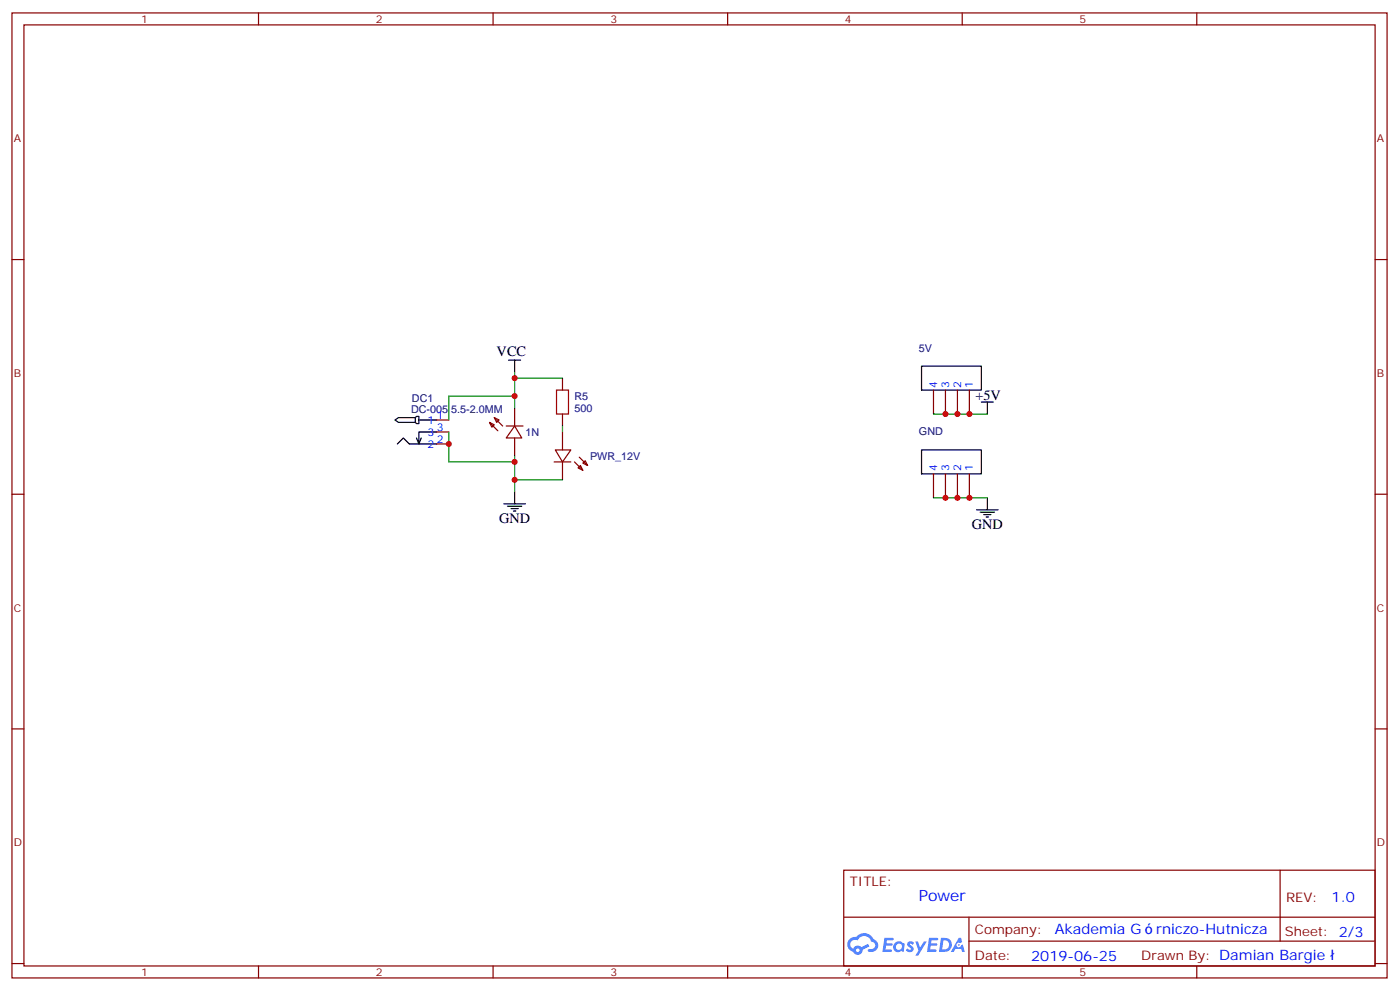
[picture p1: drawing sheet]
<svg xmlns="http://www.w3.org/2000/svg" width="413mm" height="292mm" viewBox="0 0 413 292" stroke-linecap="round" stroke-linejoin="round" font-family="sans-serif">
<g fill="none" stroke="#870000" stroke-width=".35">
<path d="M3.5 3.8h405.4v284.3h-405.4zM7.1 7.3h398.2v277.3h-398.2zM76.2 3.8v3.5M145.3 3.8v3.5M214.5 3.8v3.5M283.6 3.8v3.5M352.8 3.8v3.5M3.5 76.5h3.6M405.3 76.5h3.6M3.5 145.6h3.6M405.3 145.6h3.6M3.5 214.8h3.6"/>
<path d="M405.3 214.8h3.6M248.7 256.4h156.6v28.2h-156.6zM377.3 256.4v20.9M248.7 270.2h156.5M285.6 277.3h119.6M285.6 270.2v14.2M3.5 283.9h3.6M76.2 284.6v3.5M145.3 284.6v3.5M214.5 284.6v3.5M283.6 284.6v3.5M352.8 284.6v3.5"/>
<path d="M405.3 283.9h3.6"/>
</g>
<g fill="#5487ff">
<path d="M267.7 277.6a1.22 1.22 0 0 1 1.7 .2l-.4 .6a.47 .47 0 0 0-.3-.4 .47 .47 0 0 0-.5 .2l.1 .2a1.14 1.14 0 0 1 .8 1.8 1.14 1.14 0 0 1-1.9 0l-.2-.2 .5-.6 .7 .5a.29 .29 0 0 0 .3-.3 .29 .29 0 0 0-.2-.3 1.04 1.04 0 0 1-.6-1.7z"/>
<path d="M260.7 276.3h2.4l.3 .2-.2 .5-1.8 .1-.1 .8h1.5l.3 .4-.3 .4h-1.6l-.2 1.1h1.7l.2 .3-.2 .3-2.6 .1z"/>
<path d="M273.8 276.3h2.4l.3 .2-.1 .5-1.8 .1-.2 .8h1.6l.3 .4-.4 .4h-1.6l-.1 1.1h1.7l.2 .3-.2 .3-2.6 .1z"/>
<path d="M282.6 276.3h.7l.3 1.3-.6 .3a.69 .69 0 0 0-1 .3 .69 .69 0 0 0 .4 .9 .69 .69 0 0 0 .9-.6l.5-.2 .6 2.2h-.8l-.2-.9h-1.8l-.5 .9h-.8z"/>
<path d="M269.8 277.4h.8l.6 1.8 1.1-1.8h.9l-2.6 4.2h-.8l.9-1.5z"/>
<path d="M277.4 276.3l-.6 4.2h1.3a2.11 2.11 0 0 0 2.5-2.1 2.11 2.11 0 0 0-2.5-2.1zM278.1 277.1a1.39 1.39 0 0 1 1.7 1.4 1.39 1.39 0 0 1-1.8 1.3h-.3z"/>
<path d="M263.7 277.9a1.54 1.54 0 0 0-.1 2.2 1.54 1.54 0 0 0 2.2 .1l.6 .3 .3-2.3-.2-.3h-.4a1.49 1.49 0 0 0-2.4 0zM264 278.9a.94 .94 0 0 1 1.8 0 .94 .94 0 0 1-1.8 0z"/>
<path d="M250.4 276.7a2.18 2.18 0 0 0 1.1 3.7 1.44 1.44 0 0 0 1.6 .9 1.44 1.44 0 0 0 1.2-1.4l2-1.1-.5-.7-1.9 1a1.47 1.47 0 0 0-2.4 .4 1.39 1.39 0 0 1-.7-1.9 1.39 1.39 0 0 1 2-.5 2.12 2.12 0 0 1 2.2-1.3 2.12 2.12 0 0 1 1.9 1.7 1.14 1.14 0 0 1 1.1 1.4 1.14 1.14 0 0 1-1.7 .7 .43 .43 0 0 0-.5 .4 .43 .43 0 0 0 .4 .5 1.98 1.98 0 0 0 2.5-1.2 1.98 1.98 0 0 0-1.2-2.6 3.1 3.1 0 0 0-5.3-.6l-.9 .1zM252.3 280a.55 .55 0 0 1 1.1 0 .55 .55 0 0 1-1.1 0z"/>
<circle cx="282.6" cy="278.4" r=".26"/>
</g>
<path d="M164 114.9h3.6v7.1h-3.6z" fill="none" stroke="#a10000" stroke-width=".35"/>
<g fill="none" stroke="#870000" stroke-width=".35">
<path d="M165.8 111.4v3.5M275.2 114.9v7.1M278.7 114.9v7.1M282.2 114.9v7.1M285.8 114.9v7.1M128.8 130.8h3.5M128.8 127.3h3.5M128.8 123.8h3.5M144.3 124.5l1.4 .7-.7 .7zM144.3 124.5l2.5 2.4M145.7 123l1.4 .8-.7 .7zM145.7 123l2.5 2.5"/>
<path d="M149.2 125.5h5M151.7 125.5l2.1 3.5h-4.6zM151.7 120.2v5.3M151.7 129v5.3M163.3 136.1h5M163.7 132.6h4.6l-2.5 3.5zM165.8 122v3.5M165.8 127.3v5.3M165.8 136.1v5.3M169.3 136.1l2.5 2.5M170.4 137.9l.7-.7 .7 1.4zM170.7 134.7l2.5 2.5"/>
<path d="M171.8 136.5l.7-.8 .7 1.5zM275.2 139.6v7.1M278.7 139.6v7.1M282.2 139.6v7.1M285.8 139.6v7.1"/>
</g>
<g fill="none" stroke="#000" stroke-width=".35">
<path d="M149.9 106.1h3.6M151.7 106.1v3.5M271.6 107.9h17.7v7h-17.7zM289.3 118.5h3.5M291 118.5v3.5M116.4 123.8l1.1-.8h4.9v1.5h-4.9zM117.1 130.8l1.8-1.8 1.7 1.8h8.2M122.4 123l.4-.3h.7v2.1h-.7l-.4-.3M123.5 123.8h5.3M124.2 129l-.7 1.8M128.8 127.3h-5.3v3.5l-.7-1.8M271.6 132.6h17.7v7h-17.7z"/>
<path d="M148.5 148.4h6.4M149.6 149.2h4.2M150.6 149.9h2.2M151.3 150.6h.7M151.7 144.9v3.5M287.9 150.2h6.3M288.9 150.9h4.3M290 151.6h2.1M290.7 152.3h.7M291 146.7v3.5"/>
</g>
<path d="M151.7 109.6v7.1h-19.4v7.1M151.7 111.4h14.1M151.7 116.7v3.5M132.3 127.3v8.8h19.4v5.3h14.1M151.7 134.3v1.8M165.8 125.5v1.8M275.2 122h15.8M151.7 141.4v3.5M275.2 146.7h15.8" fill="none" stroke="#008700" stroke-width=".35"/>
<g fill="#c00">
<circle cx="151.7" cy="136.1" r=".88"/>
<circle cx="151.7" cy="111.4" r=".88"/>
<circle cx="285.8" cy="146.7" r=".88"/>
<circle cx="282.2" cy="146.7" r=".88"/>
<circle cx="278.7" cy="146.7" r=".88"/>
<circle cx="278.7" cy="122" r=".88"/>
<circle cx="282.2" cy="122" r=".88"/>
<circle cx="285.8" cy="122" r=".88"/>
<circle cx="151.7" cy="116.7" r=".88"/>
<circle cx="151.7" cy="141.4" r=".88"/>
<circle cx="132.3" cy="130.8" r=".88"/>
</g>
<text font-size="4.6" fill="#00f" x="270.8" y="265.4">Power</text>
<g font-size="4.2">
<text x="146.4" y="105">VCC</text>
<text x="287.5" y="117.8">+5V</text>
<text x="147.1" y="154.1">GND</text>
<text x="286.5" y="155.9">GND</text>
</g>
<g font-size="4.2" fill="#00f">
<text x="392.5" y="265.7">1.0</text>
<text x="310.9" y="275.2">Akademia G</text>
<text x="340.8" y="275.2">rniczo-Hutnicza</text>
<text x="304" y="283">2019-06-25</text>
</g>
<g font-size="3.9" fill="#800">
<text x="250.5" y="261">TITLE:</text>
<text x="379.1" y="265.7">REV:</text>
<text x="287.4" y="275.2">Company:</text>
<text x="378.7" y="275.8">Sheet: 2/3</text>
<text x="287.4" y="282.9">Date:</text>
<text x="336.4" y="282.9">Drawn By: Damian Bargie</text>
</g>
<g font-size="3.2" fill="#800">
<text x="41.6" y="6.8">1</text>
<text x="110.8" y="6.8">2</text>
<text x="179.9" y="6.8">3</text>
<text x="249.1" y="6.8">4</text>
<text x="318.2" y="6.8">5</text>
<text x="4.1" y="41.9">A</text>
<text x="405.9" y="41.9">A</text>
<text x="4.1" y="111.1">B</text>
<text x="405.9" y="111.1">B</text>
<text x="4.1" y="180.2">C</text>
<text x="405.9" y="180.2">C</text>
<text x="4.1" y="249.3">D</text>
<text x="405.9" y="249.3">D</text>
<text x="41.6" y="287.6">1</text>
<text x="110.8" y="287.6">2</text>
<text x="179.9" y="287.6">3</text>
<text x="249.1" y="287.6">4</text>
<text x="318.2" y="287.6">5</text>
</g>
<g font-size="3.2" fill="#000080">
<text x="270.9" y="103.6">5V</text>
<text x="121.4" y="118.4">DC1</text>
<text x="169.3" y="117.9">R5</text>
<text x="121.2" y="121.6">DC-005 5.5-2.0MM</text>
<text x="169.3" y="121.5">500</text>
<text x="154.9" y="128.4">1N</text>
<text x="270.9" y="128.3">GND</text>
<text x="173.9" y="135.5">PWR_12V</text>
</g>
<g font-size="3.2" fill="#00f">
<text x="276.2" y="114.2" transform="rotate(-90 276.2 114.2)">4</text>
<text x="279.8" y="114.2" transform="rotate(-90 279.8 114.2)">3</text>
<text x="283.3" y="114.2" transform="rotate(-90 283.3 114.2)">2</text>
<text x="286.8" y="114.2" transform="rotate(-90 286.8 114.2)">1</text>
<text x="126" y="124.8">1</text>
<text x="128.8" y="123.4">1</text>
<text x="126" y="131.9">2</text>
<text x="126" y="128.3">3</text>
<text x="128.8" y="130.5">2</text>
<text x="128.8" y="126.9">3</text>
<text x="276.2" y="138.9" transform="rotate(-90 276.2 138.9)">4</text>
<text x="279.8" y="138.9" transform="rotate(-90 279.8 138.9)">3</text>
<text x="283.3" y="138.9" transform="rotate(-90 283.3 138.9)">2</text>
<text x="286.8" y="138.9" transform="rotate(-90 286.8 138.9)">1</text>
</g>
</svg>
